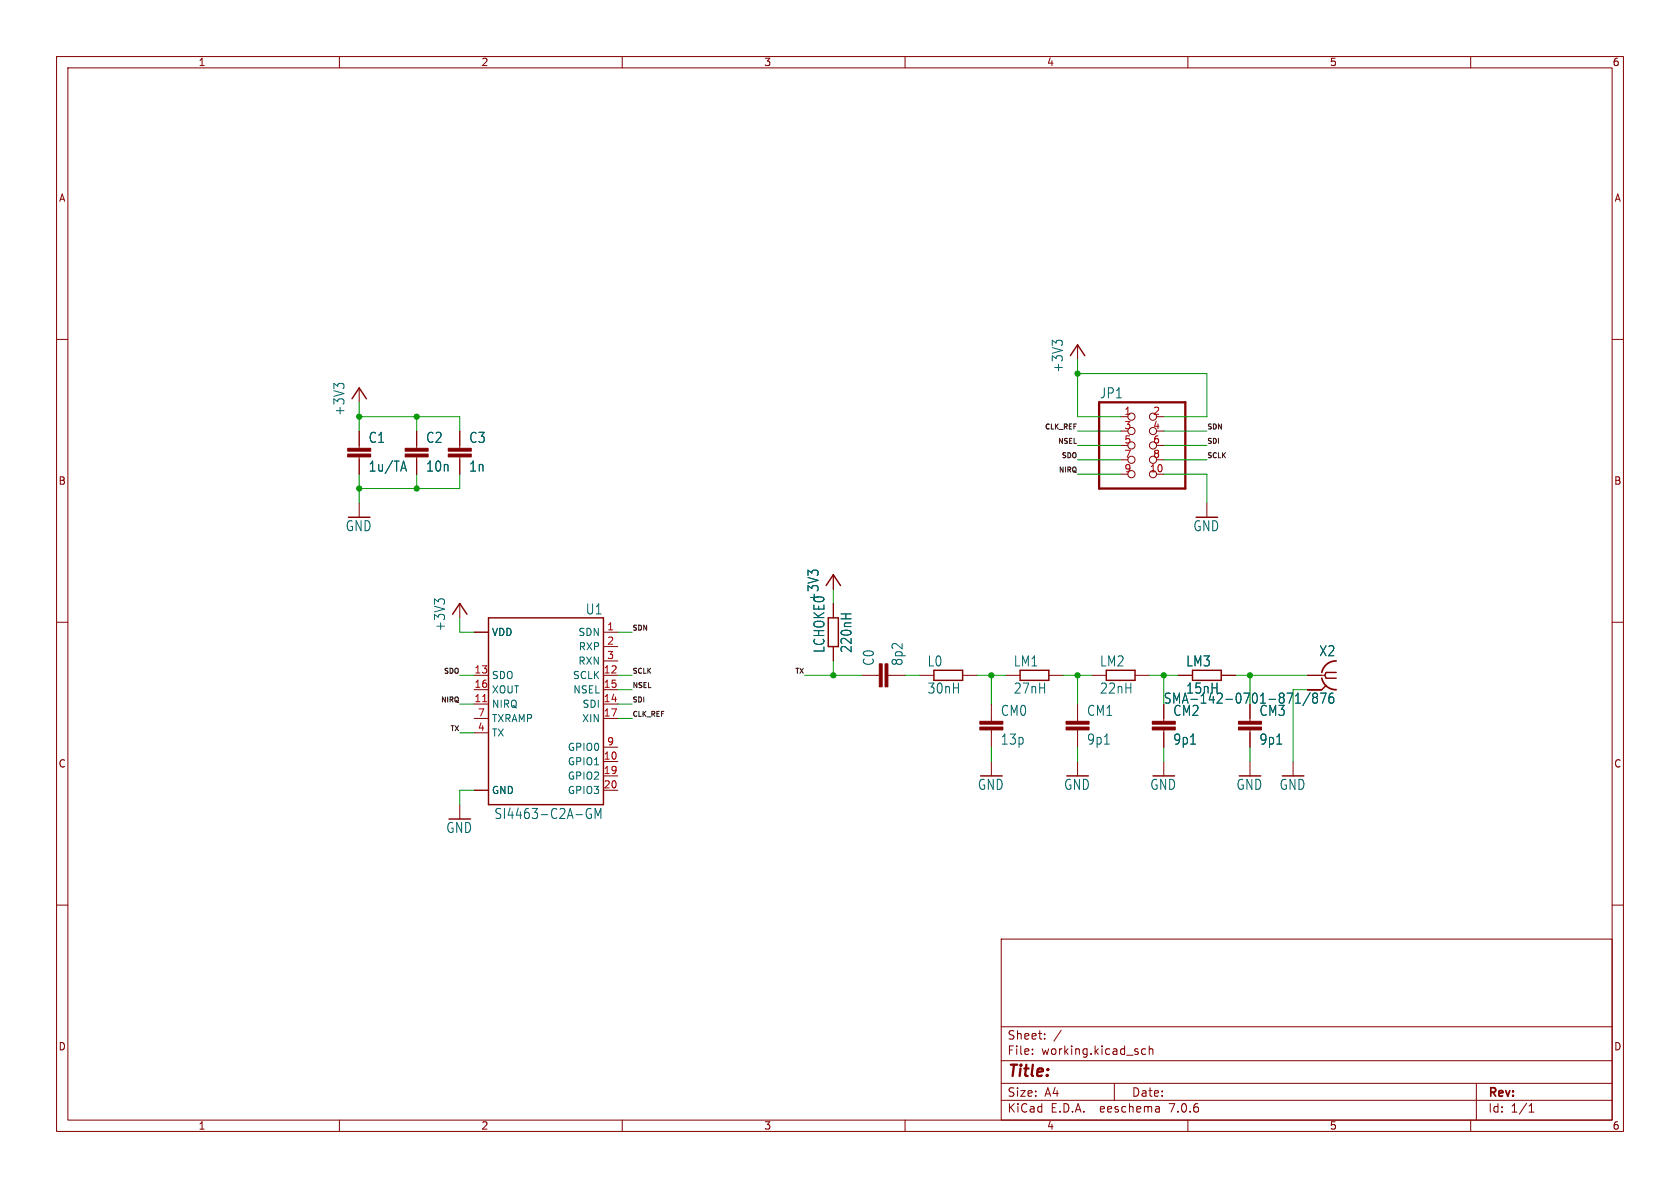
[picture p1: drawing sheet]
(kicad_sch (version 20230121) (generator eeschema)

 (paper "A4")

 (lib_symbols
  (symbol "working-eagle-import:+3V3" (power) (in_bom yes) (on_board yes)
   (property "Reference" "#+3V3" (at 0 0 0) (effects (font (size 1.27 1.27)) hide))
   (property "Value" "+3V3" (at -2.54 -5.08 90) (effects (font (size 1.778 1.5113)) (justify left bottom)))
   (property "Footprint" "" (at 0 0 0) (effects (font (size 1.27 1.27)) hide))
   (property "Datasheet" "" (at 0 0 0) (effects (font (size 1.27 1.27)) hide))
   (property "ki_locked" "" (at 0 0 0) (effects (font (size 1.27 1.27))))
   (symbol "+3V3_1_0"
    (polyline (pts (xy 0 0) (xy -1.27 -1.905)) (stroke (width 0.254) (type solid)) (fill (type none)))
    (polyline (pts (xy 1.27 -1.905) (xy 0 0)) (stroke (width 0.254) (type solid)) (fill (type none)))
    (pin power_in line (at 0 -2.54 90) (length 2.54) (name "+3V3" (effects (font (size 0 0)))) (number "1" (effects (font (size 0 0)))))))
  (symbol "working-eagle-import:C-EUC0805" (in_bom yes) (on_board yes)
   (property "Reference" "C" (at 1.524 0.381 0) (effects (font (size 1.778 1.5113)) (justify left bottom)))
   (property "Value" "" (at 1.524 -4.699 0) (effects (font (size 1.778 1.5113)) (justify left bottom)))
   (property "Footprint" "working:C0805" (at 0 0 0) (effects (font (size 1.27 1.27)) hide))
   (property "Datasheet" "" (at 0 0 0) (effects (font (size 1.27 1.27)) hide))
   (property "ki_locked" "" (at 0 0 0) (effects (font (size 1.27 1.27))))
   (symbol "C-EUC0805_1_0"
    (rectangle (start -2.032 -2.032) (end 2.032 -1.524) (stroke (width 0) (type default)) (fill (type outline)))
    (rectangle (start -2.032 -1.016) (end 2.032 -0.508) (stroke (width 0) (type default)) (fill (type outline)))
    (polyline (pts (xy 0 -2.54) (xy 0 -2.032)) (stroke (width 0.1524) (type solid)) (fill (type none)))
    (polyline (pts (xy 0 0) (xy 0 -0.508)) (stroke (width 0.1524) (type solid)) (fill (type none)))
    (pin passive line (at 0 2.54 270) (length 2.54) (name "1" (effects (font (size 0 0)))) (number "1" (effects (font (size 0 0)))))
    (pin passive line (at 0 -5.08 90) (length 2.54) (name "2" (effects (font (size 0 0)))) (number "2" (effects (font (size 0 0)))))))
  (symbol "working-eagle-import:C-EUC1206" (in_bom yes) (on_board yes)
   (property "Reference" "C" (at 1.524 0.381 0) (effects (font (size 1.778 1.5113)) (justify left bottom)))
   (property "Value" "" (at 1.524 -4.699 0) (effects (font (size 1.778 1.5113)) (justify left bottom)))
   (property "Footprint" "working:C1206" (at 0 0 0) (effects (font (size 1.27 1.27)) hide))
   (property "Datasheet" "" (at 0 0 0) (effects (font (size 1.27 1.27)) hide))
   (property "ki_locked" "" (at 0 0 0) (effects (font (size 1.27 1.27))))
   (symbol "C-EUC1206_1_0"
    (rectangle (start -2.032 -2.032) (end 2.032 -1.524) (stroke (width 0) (type default)) (fill (type outline)))
    (rectangle (start -2.032 -1.016) (end 2.032 -0.508) (stroke (width 0) (type default)) (fill (type outline)))
    (polyline (pts (xy 0 -2.54) (xy 0 -2.032)) (stroke (width 0.1524) (type solid)) (fill (type none)))
    (polyline (pts (xy 0 0) (xy 0 -0.508)) (stroke (width 0.1524) (type solid)) (fill (type none)))
    (pin passive line (at 0 2.54 270) (length 2.54) (name "1" (effects (font (size 0 0)))) (number "1" (effects (font (size 0 0)))))
    (pin passive line (at 0 -5.08 90) (length 2.54) (name "2" (effects (font (size 0 0)))) (number "2" (effects (font (size 0 0)))))))
  (symbol "working-eagle-import:GND" (power) (in_bom yes) (on_board yes)
   (property "Reference" "#GND" (at 0 0 0) (effects (font (size 1.27 1.27)) hide))
   (property "Value" "GND" (at -2.54 -2.54 0) (effects (font (size 1.778 1.5113)) (justify left bottom)))
   (property "Footprint" "" (at 0 0 0) (effects (font (size 1.27 1.27)) hide))
   (property "Datasheet" "" (at 0 0 0) (effects (font (size 1.27 1.27)) hide))
   (property "ki_locked" "" (at 0 0 0) (effects (font (size 1.27 1.27))))
   (symbol "GND_1_0"
    (polyline (pts (xy -1.905 0) (xy 1.905 0)) (stroke (width 0.254) (type solid)) (fill (type none)))
    (pin power_in line (at 0 2.54 270) (length 2.54) (name "GND" (effects (font (size 0 0)))) (number "1" (effects (font (size 0 0)))))))
  (symbol "working-eagle-import:PINHD-2X5/90" (in_bom yes) (on_board yes)
   (property "Reference" "JP" (at -6.35 8.255 0) (effects (font (size 1.778 1.5113)) (justify left bottom)))
   (property "Value" "" (at -6.35 -10.16 0) (effects (font (size 1.778 1.5113)) (justify left bottom)))
   (property "Footprint" "working:2X05_90" (at 0 0 0) (effects (font (size 1.27 1.27)) hide))
   (property "Datasheet" "" (at 0 0 0) (effects (font (size 1.27 1.27)) hide))
   (property "ki_locked" "" (at 0 0 0) (effects (font (size 1.27 1.27))))
   (symbol "PINHD-2X5/90_1_0"
    (polyline (pts (xy -6.35 -7.62) (xy 8.89 -7.62)) (stroke (width 0.4064) (type solid)) (fill (type none)))
    (polyline (pts (xy -6.35 7.62) (xy -6.35 -7.62)) (stroke (width 0.4064) (type solid)) (fill (type none)))
    (polyline (pts (xy 8.89 -7.62) (xy 8.89 7.62)) (stroke (width 0.4064) (type solid)) (fill (type none)))
    (polyline (pts (xy 8.89 7.62) (xy -6.35 7.62)) (stroke (width 0.4064) (type solid)) (fill (type none)))
    (pin passive inverted (at -2.54 5.08 0) (length 2.54) (name "1" (effects (font (size 0 0)))) (number "1" (effects (font (size 1.27 1.27)))))
    (pin passive inverted (at 5.08 -5.08 180) (length 2.54) (name "10" (effects (font (size 0 0)))) (number "10" (effects (font (size 1.27 1.27)))))
    (pin passive inverted (at 5.08 5.08 180) (length 2.54) (name "2" (effects (font (size 0 0)))) (number "2" (effects (font (size 1.27 1.27)))))
    (pin passive inverted (at -2.54 2.54 0) (length 2.54) (name "3" (effects (font (size 0 0)))) (number "3" (effects (font (size 1.27 1.27)))))
    (pin passive inverted (at 5.08 2.54 180) (length 2.54) (name "4" (effects (font (size 0 0)))) (number "4" (effects (font (size 1.27 1.27)))))
    (pin passive inverted (at -2.54 0 0) (length 2.54) (name "5" (effects (font (size 0 0)))) (number "5" (effects (font (size 1.27 1.27)))))
    (pin passive inverted (at 5.08 0 180) (length 2.54) (name "6" (effects (font (size 0 0)))) (number "6" (effects (font (size 1.27 1.27)))))
    (pin passive inverted (at -2.54 -2.54 0) (length 2.54) (name "7" (effects (font (size 0 0)))) (number "7" (effects (font (size 1.27 1.27)))))
    (pin passive inverted (at 5.08 -2.54 180) (length 2.54) (name "8" (effects (font (size 0 0)))) (number "8" (effects (font (size 1.27 1.27)))))
    (pin passive inverted (at -2.54 -5.08 0) (length 2.54) (name "9" (effects (font (size 0 0)))) (number "9" (effects (font (size 1.27 1.27)))))))
  (symbol "working-eagle-import:R-EU_R0805" (in_bom yes) (on_board yes)
   (property "Reference" "R" (at -3.81 1.4986 0) (effects (font (size 1.778 1.5113)) (justify left bottom)))
   (property "Value" "" (at -3.81 -3.302 0) (effects (font (size 1.778 1.5113)) (justify left bottom)))
   (property "Footprint" "working:R0805" (at 0 0 0) (effects (font (size 1.27 1.27)) hide))
   (property "Datasheet" "" (at 0 0 0) (effects (font (size 1.27 1.27)) hide))
   (property "ki_locked" "" (at 0 0 0) (effects (font (size 1.27 1.27))))
   (symbol "R-EU_R0805_1_0"
    (polyline (pts (xy -2.54 -0.889) (xy -2.54 0.889)) (stroke (width 0.254) (type solid)) (fill (type none)))
    (polyline (pts (xy -2.54 -0.889) (xy 2.54 -0.889)) (stroke (width 0.254) (type solid)) (fill (type none)))
    (polyline (pts (xy 2.54 -0.889) (xy 2.54 0.889)) (stroke (width 0.254) (type solid)) (fill (type none)))
    (polyline (pts (xy 2.54 0.889) (xy -2.54 0.889)) (stroke (width 0.254) (type solid)) (fill (type none)))
    (pin passive line (at -5.08 0 0) (length 2.54) (name "1" (effects (font (size 0 0)))) (number "1" (effects (font (size 0 0)))))
    (pin passive line (at 5.08 0 180) (length 2.54) (name "2" (effects (font (size 0 0)))) (number "2" (effects (font (size 0 0)))))))
  (symbol "working-eagle-import:SI4463-C2A-GM" (in_bom yes) (on_board yes)
   (property "Reference" "U" (at -10.1795 15.7781 0) (effects (font (size 1.7814 1.5141)) (justify left bottom)))
   (property "Value" "" (at -10.196 -20.3919 0) (effects (font (size 1.7842 1.5165)) (justify left bottom)))
   (property "Footprint" "working:QFN50P400X400X90-20N" (at 0 0 0) (effects (font (size 1.27 1.27)) hide))
   (property "Datasheet" "" (at 0 0 0) (effects (font (size 1.27 1.27)) hide))
   (property "ki_locked" "" (at 0 0 0) (effects (font (size 1.27 1.27))))
   (symbol "SI4463-C2A-GM_1_0"
    (polyline (pts (xy -10.16 -17.78) (xy 10.16 -17.78)) (stroke (width 0.254) (type solid)) (fill (type none)))
    (polyline (pts (xy -10.16 15.24) (xy -10.16 -17.78)) (stroke (width 0.254) (type solid)) (fill (type none)))
    (polyline (pts (xy 10.16 -17.78) (xy 10.16 15.24)) (stroke (width 0.254) (type solid)) (fill (type none)))
    (polyline (pts (xy 10.16 15.24) (xy -10.16 15.24)) (stroke (width 0.254) (type solid)) (fill (type none)))
    (pin input line (at -12.7 12.7 0) (length 2.54) (name "SDN" (effects (font (size 1.27 1.27)))) (number "1" (effects (font (size 1.27 1.27)))))
    (pin bidirectional line (at -12.7 -10.16 0) (length 2.54) (name "GPIO1" (effects (font (size 1.27 1.27)))) (number "10" (effects (font (size 1.27 1.27)))))
    (pin output line (at 12.7 0 180) (length 2.54) (name "NIRQ" (effects (font (size 1.27 1.27)))) (number "11" (effects (font (size 1.27 1.27)))))
    (pin input line (at -12.7 5.08 0) (length 2.54) (name "SCLK" (effects (font (size 1.27 1.27)))) (number "12" (effects (font (size 1.27 1.27)))))
    (pin output line (at 12.7 5.08 180) (length 2.54) (name "SDO" (effects (font (size 1.27 1.27)))) (number "13" (effects (font (size 1.27 1.27)))))
    (pin input line (at -12.7 0 0) (length 2.54) (name "SDI" (effects (font (size 1.27 1.27)))) (number "14" (effects (font (size 1.27 1.27)))))
    (pin input line (at -12.7 2.54 0) (length 2.54) (name "NSEL" (effects (font (size 1.27 1.27)))) (number "15" (effects (font (size 1.27 1.27)))))
    (pin output line (at 12.7 2.54 180) (length 2.54) (name "XOUT" (effects (font (size 1.27 1.27)))) (number "16" (effects (font (size 1.27 1.27)))))
    (pin input line (at -12.7 -2.54 0) (length 2.54) (name "XIN" (effects (font (size 1.27 1.27)))) (number "17" (effects (font (size 1.27 1.27)))))
    (pin power_in line (at 12.7 -15.24 180) (length 2.54) (name "GND" (effects (font (size 1.27 1.27)))) (number "18" (effects (font (size 0 0)))))
    (pin bidirectional line (at -12.7 -12.7 0) (length 2.54) (name "GPIO2" (effects (font (size 1.27 1.27)))) (number "19" (effects (font (size 1.27 1.27)))))
    (pin input line (at -12.7 10.16 0) (length 2.54) (name "RXP" (effects (font (size 1.27 1.27)))) (number "2" (effects (font (size 1.27 1.27)))))
    (pin bidirectional line (at -12.7 -15.24 0) (length 2.54) (name "GPIO3" (effects (font (size 1.27 1.27)))) (number "20" (effects (font (size 1.27 1.27)))))
    (pin power_in line (at 12.7 -15.24 180) (length 2.54) (name "GND" (effects (font (size 1.27 1.27)))) (number "21" (effects (font (size 0 0)))))
    (pin input line (at -12.7 7.62 0) (length 2.54) (name "RXN" (effects (font (size 1.27 1.27)))) (number "3" (effects (font (size 1.27 1.27)))))
    (pin output line (at 12.7 -5.08 180) (length 2.54) (name "TX" (effects (font (size 1.27 1.27)))) (number "4" (effects (font (size 1.27 1.27)))))
    (pin power_in line (at 12.7 12.7 180) (length 2.54) (name "VDD" (effects (font (size 1.27 1.27)))) (number "6" (effects (font (size 0 0)))))
    (pin output line (at 12.7 -2.54 180) (length 2.54) (name "TXRAMP" (effects (font (size 1.27 1.27)))) (number "7" (effects (font (size 1.27 1.27)))))
    (pin power_in line (at 12.7 12.7 180) (length 2.54) (name "VDD" (effects (font (size 1.27 1.27)))) (number "8" (effects (font (size 0 0)))))
    (pin bidirectional line (at -12.7 -7.62 0) (length 2.54) (name "GPIO0" (effects (font (size 1.27 1.27)))) (number "9" (effects (font (size 1.27 1.27)))))))
  (symbol "working-eagle-import:SMA-142-0701-871/876" (in_bom yes) (on_board yes)
   (property "Reference" "X" (at -2.54 3.302 0) (effects (font (size 1.778 1.5113)) (justify left bottom)))
   (property "Value" "" (at -2.54 -5.08 0) (effects (font (size 1.778 1.5113)) (justify left bottom)))
   (property "Footprint" "working:J502-ND-142-0701-871_876" (at 0 0 0) (effects (font (size 1.27 1.27)) hide))
   (property "Datasheet" "" (at 0 0 0) (effects (font (size 1.27 1.27)) hide))
   (property "ki_locked" "" (at 0 0 0) (effects (font (size 1.27 1.27))))
   (symbol "SMA-142-0701-871/876_1_0"
    (arc (start -2.54 -2.54) (mid -0.9022 -1.9838) (end 0 -0.508) (stroke (width 0.3048) (type solid)) (fill (type none)))
    (polyline (pts (xy -2.54 0.508) (xy -0.762 0.508)) (stroke (width 0.254) (type solid)) (fill (type none)))
    (polyline (pts (xy -0.762 -0.508) (xy -2.54 -0.508)) (stroke (width 0.254) (type solid)) (fill (type none)))
    (polyline (pts (xy -0.762 0.508) (xy -0.508 0)) (stroke (width 0.254) (type solid)) (fill (type none)))
    (polyline (pts (xy -0.508 0) (xy -0.762 -0.508)) (stroke (width 0.254) (type solid)) (fill (type none)))
    (polyline (pts (xy 0 -2.54) (xy -0.762 -1.778)) (stroke (width 0.254) (type solid)) (fill (type none)))
    (polyline (pts (xy 0 0) (xy -0.508 0)) (stroke (width 0.1524) (type solid)) (fill (type none)))
    (arc (start 0 0.508) (mid -0.9022 1.9838) (end -2.54 2.54) (stroke (width 0.3048) (type solid)) (fill (type none)))
    (pin passive line (at 2.54 0 180) (length 2.54) (name "1" (effects (font (size 0 0)))) (number "1" (effects (font (size 0 0)))))
    (pin passive line (at 2.54 -2.54 180) (length 2.54) (name "2" (effects (font (size 0 0)))) (number "G@1" (effects (font (size 0 0)))))
    (pin passive line (at 2.54 -2.54 180) (length 2.54) (name "2" (effects (font (size 0 0)))) (number "G@2" (effects (font (size 0 0)))))
    (pin passive line (at 2.54 -2.54 180) (length 2.54) (name "2" (effects (font (size 0 0)))) (number "G@3" (effects (font (size 0 0)))))
    (pin passive line (at 2.54 -2.54 180) (length 2.54) (name "2" (effects (font (size 0 0)))) (number "G@4" (effects (font (size 0 0))))))))

 (junction (at 147.32 119.38) (diameter 0) (color 0 0 0 0))
 (junction (at 175.26 119.38) (diameter 0) (color 0 0 0 0))
 (junction (at 73.66 73.66) (diameter 0) (color 0 0 0 0))
 (junction (at 205.74 119.38) (diameter 0) (color 0 0 0 0))
 (junction (at 73.66 86.36) (diameter 0) (color 0 0 0 0))
 (junction (at 63.5 73.66) (diameter 0) (color 0 0 0 0))
 (junction (at 190.5 119.38) (diameter 0) (color 0 0 0 0))
 (junction (at 63.5 86.36) (diameter 0) (color 0 0 0 0))
 (junction (at 190.5 66.04) (diameter 0) (color 0 0 0 0))
 (junction (at 220.98 119.38) (diameter 0) (color 0 0 0 0))

 (wire (pts (xy 220.98 119.38) (xy 231.14 119.38)) (stroke (width 0.1524) (type solid)))
 (wire (pts (xy 83.82 129.54) (xy 81.28 129.54)) (stroke (width 0.1524) (type solid)))
 (wire (pts (xy 73.66 83.82) (xy 73.66 86.36)) (stroke (width 0.1524) (type solid)))
 (wire (pts (xy 81.28 76.2) (xy 81.28 73.66)) (stroke (width 0.1524) (type solid)))
 (wire (pts (xy 63.5 86.36) (xy 63.5 88.9)) (stroke (width 0.1524) (type solid)))
 (wire (pts (xy 175.26 132.08) (xy 175.26 134.62)) (stroke (width 0.1524) (type solid)))
 (wire (pts (xy 231.14 121.92) (xy 228.6 121.92)) (stroke (width 0.1524) (type solid)))
 (wire (pts (xy 109.22 119.38) (xy 111.76 119.38)) (stroke (width 0.1524) (type solid)))
 (wire (pts (xy 63.5 83.82) (xy 63.5 86.36)) (stroke (width 0.1524) (type solid)))
 (wire (pts (xy 152.4 119.38) (xy 147.32 119.38)) (stroke (width 0.1524) (type solid)))
 (wire (pts (xy 205.74 119.38) (xy 203.2 119.38)) (stroke (width 0.1524) (type solid)))
 (wire (pts (xy 83.82 111.76) (xy 81.28 111.76)) (stroke (width 0.1524) (type solid)))
 (wire (pts (xy 109.22 111.76) (xy 111.76 111.76)) (stroke (width 0.1524) (type solid)))
 (wire (pts (xy 147.32 106.68) (xy 147.32 104.14)) (stroke (width 0.1524) (type solid)))
 (wire (pts (xy 213.36 73.66) (xy 205.74 73.66)) (stroke (width 0.1524) (type solid)))
 (wire (pts (xy 160.02 119.38) (xy 162.56 119.38)) (stroke (width 0.1524) (type solid)))
 (wire (pts (xy 175.26 119.38) (xy 177.8 119.38)) (stroke (width 0.1524) (type solid)))
 (wire (pts (xy 63.5 76.2) (xy 63.5 73.66)) (stroke (width 0.1524) (type solid)))
 (wire (pts (xy 198.12 73.66) (xy 190.5 73.66)) (stroke (width 0.1524) (type solid)))
 (wire (pts (xy 73.66 86.36) (xy 81.28 86.36)) (stroke (width 0.1524) (type solid)))
 (wire (pts (xy 190.5 132.08) (xy 190.5 134.62)) (stroke (width 0.1524) (type solid)))
 (wire (pts (xy 228.6 121.92) (xy 228.6 134.62)) (stroke (width 0.1524) (type solid)))
 (wire (pts (xy 205.74 81.28) (xy 213.36 81.28)) (stroke (width 0.1524) (type solid)))
 (wire (pts (xy 73.66 73.66) (xy 63.5 73.66)) (stroke (width 0.1524) (type solid)))
 (wire (pts (xy 63.5 73.66) (xy 63.5 71.12)) (stroke (width 0.1524) (type solid)))
 (wire (pts (xy 190.5 119.38) (xy 190.5 124.46)) (stroke (width 0.1524) (type solid)))
 (wire (pts (xy 83.82 119.38) (xy 81.28 119.38)) (stroke (width 0.1524) (type solid)))
 (wire (pts (xy 213.36 83.82) (xy 205.74 83.82)) (stroke (width 0.1524) (type solid)))
 (wire (pts (xy 175.26 124.46) (xy 175.26 119.38)) (stroke (width 0.1524) (type solid)))
 (wire (pts (xy 83.82 139.7) (xy 81.28 139.7)) (stroke (width 0.1524) (type solid)))
 (wire (pts (xy 73.66 76.2) (xy 73.66 73.66)) (stroke (width 0.1524) (type solid)))
 (wire (pts (xy 190.5 73.66) (xy 190.5 66.04)) (stroke (width 0.1524) (type solid)))
 (wire (pts (xy 81.28 73.66) (xy 73.66 73.66)) (stroke (width 0.1524) (type solid)))
 (wire (pts (xy 205.74 119.38) (xy 208.28 119.38)) (stroke (width 0.1524) (type solid)))
 (wire (pts (xy 218.44 119.38) (xy 220.98 119.38)) (stroke (width 0.1524) (type solid)))
 (wire (pts (xy 63.5 86.36) (xy 73.66 86.36)) (stroke (width 0.1524) (type solid)))
 (wire (pts (xy 190.5 66.04) (xy 213.36 66.04)) (stroke (width 0.1524) (type solid)))
 (wire (pts (xy 220.98 119.38) (xy 220.98 124.46)) (stroke (width 0.1524) (type solid)))
 (wire (pts (xy 205.74 78.74) (xy 213.36 78.74)) (stroke (width 0.1524) (type solid)))
 (wire (pts (xy 213.36 66.04) (xy 213.36 73.66)) (stroke (width 0.1524) (type solid)))
 (wire (pts (xy 81.28 139.7) (xy 81.28 142.24)) (stroke (width 0.1524) (type solid)))
 (wire (pts (xy 147.32 119.38) (xy 142.24 119.38)) (stroke (width 0.1524) (type solid)))
 (wire (pts (xy 190.5 66.04) (xy 190.5 63.5)) (stroke (width 0.1524) (type solid)))
 (wire (pts (xy 187.96 119.38) (xy 190.5 119.38)) (stroke (width 0.1524) (type solid)))
 (wire (pts (xy 109.22 124.46) (xy 111.76 124.46)) (stroke (width 0.1524) (type solid)))
 (wire (pts (xy 213.36 83.82) (xy 213.36 88.9)) (stroke (width 0.1524) (type solid)))
 (wire (pts (xy 109.22 127) (xy 111.76 127)) (stroke (width 0.1524) (type solid)))
 (wire (pts (xy 172.72 119.38) (xy 175.26 119.38)) (stroke (width 0.1524) (type solid)))
 (wire (pts (xy 220.98 132.08) (xy 220.98 134.62)) (stroke (width 0.1524) (type solid)))
 (wire (pts (xy 190.5 76.2) (xy 198.12 76.2)) (stroke (width 0.1524) (type solid)))
 (wire (pts (xy 109.22 121.92) (xy 111.76 121.92)) (stroke (width 0.1524) (type solid)))
 (wire (pts (xy 205.74 124.46) (xy 205.74 119.38)) (stroke (width 0.1524) (type solid)))
 (wire (pts (xy 213.36 76.2) (xy 205.74 76.2)) (stroke (width 0.1524) (type solid)))
 (wire (pts (xy 81.28 111.76) (xy 81.28 109.22)) (stroke (width 0.1524) (type solid)))
 (wire (pts (xy 81.28 86.36) (xy 81.28 83.82)) (stroke (width 0.1524) (type solid)))
 (wire (pts (xy 147.32 119.38) (xy 147.32 116.84)) (stroke (width 0.1524) (type solid)))
 (wire (pts (xy 190.5 119.38) (xy 193.04 119.38)) (stroke (width 0.1524) (type solid)))
 (wire (pts (xy 190.5 83.82) (xy 198.12 83.82)) (stroke (width 0.1524) (type solid)))
 (wire (pts (xy 190.5 78.74) (xy 198.12 78.74)) (stroke (width 0.1524) (type solid)))
 (wire (pts (xy 190.5 81.28) (xy 198.12 81.28)) (stroke (width 0.1524) (type solid)))
 (wire (pts (xy 83.82 124.46) (xy 81.28 124.46)) (stroke (width 0.1524) (type solid)))
 (wire (pts (xy 205.74 132.08) (xy 205.74 134.62)) (stroke (width 0.1524) (type solid)))

 (label "CLK_REF" (at 190.5 76.2 180) (fields_autoplaced) (effects (font (size 0.889 0.889)) (justify right bottom)))
 (label "SDO" (at 190.5 81.28 180) (fields_autoplaced) (effects (font (size 0.889 0.889)) (justify right bottom)))
 (label "NIRQ" (at 81.28 124.46 180) (fields_autoplaced) (effects (font (size 0.889 0.889)) (justify right bottom)))
 (label "SCLK" (at 111.76 119.38 0) (fields_autoplaced) (effects (font (size 0.889 0.889)) (justify left bottom)))
 (label "SDN" (at 111.76 111.76 0) (fields_autoplaced) (effects (font (size 0.889 0.889)) (justify left bottom)))
 (label "SDI" (at 111.76 124.46 0) (fields_autoplaced) (effects (font (size 0.889 0.889)) (justify left bottom)))
 (label "SDI" (at 213.36 78.74 0) (fields_autoplaced) (effects (font (size 0.889 0.889)) (justify left bottom)))
 (label "TX" (at 142.24 119.38 180) (fields_autoplaced) (effects (font (size 0.889 0.889)) (justify right bottom)))
 (label "SDO" (at 81.28 119.38 180) (fields_autoplaced) (effects (font (size 0.889 0.889)) (justify right bottom)))
 (label "TX" (at 81.28 129.54 180) (fields_autoplaced) (effects (font (size 0.889 0.889)) (justify right bottom)))
 (label "SCLK" (at 213.36 81.28 0) (fields_autoplaced) (effects (font (size 0.889 0.889)) (justify left bottom)))
 (label "NSEL" (at 190.5 78.74 180) (fields_autoplaced) (effects (font (size 0.889 0.889)) (justify right bottom)))
 (label "NIRQ" (at 190.5 83.82 180) (fields_autoplaced) (effects (font (size 0.889 0.889)) (justify right bottom)))
 (label "NSEL" (at 111.76 121.92 0) (fields_autoplaced) (effects (font (size 0.889 0.889)) (justify left bottom)))
 (label "SDN" (at 213.36 76.2 0) (fields_autoplaced) (effects (font (size 0.889 0.889)) (justify left bottom)))
 (label "CLK_REF" (at 111.76 127 0) (fields_autoplaced) (effects (font (size 0.889 0.889)) (justify left bottom)))

 (symbol (lib_id "working-eagle-import:GND") (at 213.36 91.44 0) (unit 1) (in_bom yes) (on_board yes) (dnp no)
  (property "Reference" "#GND2" (at 213.36 91.44 0) (effects (font (size 1.27 1.27)) hide))
  (property "Value" "GND" (at 210.82 93.98 0) (effects (font (size 1.778 1.5113)) (justify left bottom)))
  (property "Footprint" "" (at 213.36 91.44 0) (effects (font (size 1.27 1.27)) hide))
  (property "Datasheet" "" (at 213.36 91.44 0) (effects (font (size 1.27 1.27)) hide)) (pin "1"))

 (symbol (lib_id "working-eagle-import:GND") (at 205.74 137.16 0) (unit 1) (in_bom yes) (on_board yes) (dnp no)
  (property "Reference" "#GND47" (at 205.74 137.16 0) (effects (font (size 1.27 1.27)) hide))
  (property "Value" "GND" (at 203.2 139.7 0) (effects (font (size 1.778 1.5113)) (justify left bottom)))
  (property "Footprint" "" (at 205.74 137.16 0) (effects (font (size 1.27 1.27)) hide))
  (property "Datasheet" "" (at 205.74 137.16 0) (effects (font (size 1.27 1.27)) hide)) (pin "1"))

 (symbol (lib_id "working-eagle-import:C-EUC0805") (at 205.74 127 0) (unit 1) (in_bom yes) (on_board yes) (dnp no)
  (property "Reference" "CM2" (at 207.264 126.619 0) (effects (font (size 1.778 1.5113)) (justify left bottom)))
  (property "Value" "9p1" (at 207.264 131.699 0) (effects (font (size 1.778 1.5113)) (justify left bottom)))
  (property "Footprint" "working:C0805" (at 205.74 127 0) (effects (font (size 1.27 1.27)) hide))
  (property "Datasheet" "" (at 205.74 127 0) (effects (font (size 1.27 1.27)) hide)) (pin "1") (pin "2"))

 (symbol (lib_id "working-eagle-import:R-EU_R0805") (at 182.88 119.38 0) (unit 1) (in_bom yes) (on_board yes) (dnp no)
  (property "Reference" "LM1" (at 179.07 117.8814 0) (effects (font (size 1.778 1.5113)) (justify left bottom)))
  (property "Value" "27nH" (at 179.07 122.682 0) (effects (font (size 1.778 1.5113)) (justify left bottom)))
  (property "Footprint" "working:R0805" (at 182.88 119.38 0) (effects (font (size 1.27 1.27)) hide))
  (property "Datasheet" "" (at 182.88 119.38 0) (effects (font (size 1.27 1.27)) hide)) (pin "1") (pin "2"))

 (symbol (lib_id "working-eagle-import:+3V3") (at 147.32 101.6 0) (unit 1) (in_bom yes) (on_board yes) (dnp no)
  (property "Reference" "#+3V10" (at 147.32 101.6 0) (effects (font (size 1.27 1.27)) hide))
  (property "Value" "+3V3" (at 144.78 106.68 90) (effects (font (size 1.778 1.5113)) (justify left bottom)))
  (property "Footprint" "" (at 147.32 101.6 0) (effects (font (size 1.27 1.27)) hide))
  (property "Datasheet" "" (at 147.32 101.6 0) (effects (font (size 1.27 1.27)) hide)) (pin "1"))

 (symbol (lib_id "working-eagle-import:GND") (at 220.98 137.16 0) (unit 1) (in_bom yes) (on_board yes) (dnp no)
  (property "Reference" "#GND46" (at 220.98 137.16 0) (effects (font (size 1.27 1.27)) hide))
  (property "Value" "GND" (at 218.44 139.7 0) (effects (font (size 1.778 1.5113)) (justify left bottom)))
  (property "Footprint" "" (at 220.98 137.16 0) (effects (font (size 1.27 1.27)) hide))
  (property "Datasheet" "" (at 220.98 137.16 0) (effects (font (size 1.27 1.27)) hide)) (pin "1"))

 (symbol (lib_id "working-eagle-import:C-EUC0805") (at 73.66 78.74 0) (unit 1) (in_bom yes) (on_board yes) (dnp no)
  (property "Reference" "C2" (at 75.184 78.359 0) (effects (font (size 1.778 1.5113)) (justify left bottom)))
  (property "Value" "10n" (at 75.184 83.439 0) (effects (font (size 1.778 1.5113)) (justify left bottom)))
  (property "Footprint" "working:C0805" (at 73.66 78.74 0) (effects (font (size 1.27 1.27)) hide))
  (property "Datasheet" "" (at 73.66 78.74 0) (effects (font (size 1.27 1.27)) hide)) (pin "1") (pin "2"))

 (symbol (lib_id "working-eagle-import:GND") (at 81.28 144.78 0) (unit 1) (in_bom yes) (on_board yes) (dnp no)
  (property "Reference" "#GND1" (at 81.28 144.78 0) (effects (font (size 1.27 1.27)) hide))
  (property "Value" "GND" (at 78.74 147.32 0) (effects (font (size 1.778 1.5113)) (justify left bottom)))
  (property "Footprint" "" (at 81.28 144.78 0) (effects (font (size 1.27 1.27)) hide))
  (property "Datasheet" "" (at 81.28 144.78 0) (effects (font (size 1.27 1.27)) hide)) (pin "1"))

 (symbol (lib_id "working-eagle-import:R-EU_R0805") (at 167.64 119.38 0) (unit 1) (in_bom yes) (on_board yes) (dnp no)
  (property "Reference" "L0" (at 163.83 117.8814 0) (effects (font (size 1.778 1.5113)) (justify left bottom)))
  (property "Value" "30nH" (at 163.83 122.682 0) (effects (font (size 1.778 1.5113)) (justify left bottom)))
  (property "Footprint" "working:R0805" (at 167.64 119.38 0) (effects (font (size 1.27 1.27)) hide))
  (property "Datasheet" "" (at 167.64 119.38 0) (effects (font (size 1.27 1.27)) hide)) (pin "1") (pin "2"))

 (symbol (lib_id "working-eagle-import:SI4463-C2A-GM") (at 96.52 124.46 0) (mirror y) (unit 1) (in_bom yes) (on_board yes) (dnp no)
  (property "Reference" "U1" (at 106.6995 108.6819 0) (effects (font (size 1.7814 1.5141)) (justify left bottom)))
  (property "Value" "SI4463-C2A-GM" (at 106.716 144.8519 0) (effects (font (size 1.7842 1.5165)) (justify left bottom)))
  (property "Footprint" "working:QFN50P400X400X90-20N" (at 96.52 124.46 0) (effects (font (size 1.27 1.27)) hide))
  (property "Datasheet" "" (at 96.52 124.46 0) (effects (font (size 1.27 1.27)) hide)) (pin "1") (pin "10") (pin "11") (pin "12") (pin "13") (pin "14") (pin "15") (pin "16") (pin "17") (pin "18") (pin "19") (pin "2") (pin "20") (pin "21") (pin "3") (pin "4") (pin "6") (pin "7") (pin "8") (pin "9"))

 (symbol (lib_id "working-eagle-import:GND") (at 190.5 137.16 0) (unit 1) (in_bom yes) (on_board yes) (dnp no)
  (property "Reference" "#GND50" (at 190.5 137.16 0) (effects (font (size 1.27 1.27)) hide))
  (property "Value" "GND" (at 187.96 139.7 0) (effects (font (size 1.778 1.5113)) (justify left bottom)))
  (property "Footprint" "" (at 190.5 137.16 0) (effects (font (size 1.27 1.27)) hide))
  (property "Datasheet" "" (at 190.5 137.16 0) (effects (font (size 1.27 1.27)) hide)) (pin "1"))

 (symbol (lib_id "working-eagle-import:+3V3") (at 63.5 68.58 0) (unit 1) (in_bom yes) (on_board yes) (dnp no)
  (property "Reference" "#+3V2" (at 63.5 68.58 0) (effects (font (size 1.27 1.27)) hide))
  (property "Value" "+3V3" (at 60.96 73.66 90) (effects (font (size 1.778 1.5113)) (justify left bottom)))
  (property "Footprint" "" (at 63.5 68.58 0) (effects (font (size 1.27 1.27)) hide))
  (property "Datasheet" "" (at 63.5 68.58 0) (effects (font (size 1.27 1.27)) hide)) (pin "1"))

 (symbol (lib_id "working-eagle-import:C-EUC0805") (at 175.26 127 0) (unit 1) (in_bom yes) (on_board yes) (dnp no)
  (property "Reference" "CM0" (at 176.784 126.619 0) (effects (font (size 1.778 1.5113)) (justify left bottom)))
  (property "Value" "13p" (at 176.784 131.699 0) (effects (font (size 1.778 1.5113)) (justify left bottom)))
  (property "Footprint" "working:C0805" (at 175.26 127 0) (effects (font (size 1.27 1.27)) hide))
  (property "Datasheet" "" (at 175.26 127 0) (effects (font (size 1.27 1.27)) hide)) (pin "1") (pin "2"))

 (symbol (lib_id "working-eagle-import:C-EUC0805") (at 190.5 127 0) (unit 1) (in_bom yes) (on_board yes) (dnp no)
  (property "Reference" "CM1" (at 192.024 126.619 0) (effects (font (size 1.778 1.5113)) (justify left bottom)))
  (property "Value" "9p1" (at 192.024 131.699 0) (effects (font (size 1.778 1.5113)) (justify left bottom)))
  (property "Footprint" "working:C0805" (at 190.5 127 0) (effects (font (size 1.27 1.27)) hide))
  (property "Datasheet" "" (at 190.5 127 0) (effects (font (size 1.27 1.27)) hide)) (pin "1") (pin "2"))

 (symbol (lib_id "working-eagle-import:R-EU_R0805") (at 213.36 119.38 0) (unit 1) (in_bom yes) (on_board yes) (dnp no)
  (property "Reference" "LM3" (at 209.55 117.8814 0) (effects (font (size 1.778 1.5113)) (justify left bottom)))
  (property "Value" "15nH" (at 209.55 122.682 0) (effects (font (size 1.778 1.5113)) (justify left bottom)))
  (property "Footprint" "working:R0805" (at 213.36 119.38 0) (effects (font (size 1.27 1.27)) hide))
  (property "Datasheet" "" (at 213.36 119.38 0) (effects (font (size 1.27 1.27)) hide)) (pin "1") (pin "2"))

 (symbol (lib_id "working-eagle-import:C-EUC0805") (at 81.28 78.74 0) (unit 1) (in_bom yes) (on_board yes) (dnp no)
  (property "Reference" "C3" (at 82.804 78.359 0) (effects (font (size 1.778 1.5113)) (justify left bottom)))
  (property "Value" "1n" (at 82.804 83.439 0) (effects (font (size 1.778 1.5113)) (justify left bottom)))
  (property "Footprint" "working:C0805" (at 81.28 78.74 0) (effects (font (size 1.27 1.27)) hide))
  (property "Datasheet" "" (at 81.28 78.74 0) (effects (font (size 1.27 1.27)) hide)) (pin "1") (pin "2"))

 (symbol (lib_id "working-eagle-import:C-EUC0805") (at 220.98 127 0) (unit 1) (in_bom yes) (on_board yes) (dnp no)
  (property "Reference" "CM3" (at 222.504 126.619 0) (effects (font (size 1.778 1.5113)) (justify left bottom)))
  (property "Value" "9p1" (at 222.504 131.699 0) (effects (font (size 1.778 1.5113)) (justify left bottom)))
  (property "Footprint" "working:C0805" (at 220.98 127 0) (effects (font (size 1.27 1.27)) hide))
  (property "Datasheet" "" (at 220.98 127 0) (effects (font (size 1.27 1.27)) hide)) (pin "1") (pin "2"))

 (symbol (lib_id "working-eagle-import:GND") (at 175.26 137.16 0) (unit 1) (in_bom yes) (on_board yes) (dnp no)
  (property "Reference" "#GND49" (at 175.26 137.16 0) (effects (font (size 1.27 1.27)) hide))
  (property "Value" "GND" (at 172.72 139.7 0) (effects (font (size 1.778 1.5113)) (justify left bottom)))
  (property "Footprint" "" (at 175.26 137.16 0) (effects (font (size 1.27 1.27)) hide))
  (property "Datasheet" "" (at 175.26 137.16 0) (effects (font (size 1.27 1.27)) hide)) (pin "1"))

 (symbol (lib_id "working-eagle-import:PINHD-2X5/90") (at 200.66 78.74 0) (unit 1) (in_bom yes) (on_board yes) (dnp no)
  (property "Reference" "JP1" (at 194.31 70.485 0) (effects (font (size 1.778 1.5113)) (justify left bottom)))
  (property "Value" "PINHD-2X5/90" (at 194.31 88.9 0) (effects (font (size 1.778 1.5113)) (justify left bottom) hide))
  (property "Footprint" "working:2X05_90" (at 200.66 78.74 0) (effects (font (size 1.27 1.27)) hide))
  (property "Datasheet" "" (at 200.66 78.74 0) (effects (font (size 1.27 1.27)) hide)) (pin "1") (pin "10") (pin "2") (pin "3") (pin "4") (pin "5") (pin "6") (pin "7") (pin "8") (pin "9"))

 (symbol (lib_id "working-eagle-import:+3V3") (at 190.5 60.96 0) (unit 1) (in_bom yes) (on_board yes) (dnp no)
  (property "Reference" "#+3V3" (at 190.5 60.96 0) (effects (font (size 1.27 1.27)) hide))
  (property "Value" "+3V3" (at 187.96 66.04 90) (effects (font (size 1.778 1.5113)) (justify left bottom)))
  (property "Footprint" "" (at 190.5 60.96 0) (effects (font (size 1.27 1.27)) hide))
  (property "Datasheet" "" (at 190.5 60.96 0) (effects (font (size 1.27 1.27)) hide)) (pin "1"))

 (symbol (lib_id "working-eagle-import:R-EU_R0805") (at 147.32 111.76 90) (unit 1) (in_bom yes) (on_board yes) (dnp no)
  (property "Reference" "LCHOKE0" (at 145.8214 115.57 0) (effects (font (size 1.778 1.5113)) (justify left bottom)))
  (property "Value" "220nH" (at 150.622 115.57 0) (effects (font (size 1.778 1.5113)) (justify left bottom)))
  (property "Footprint" "working:R0805" (at 147.32 111.76 0) (effects (font (size 1.27 1.27)) hide))
  (property "Datasheet" "" (at 147.32 111.76 0) (effects (font (size 1.27 1.27)) hide)) (pin "1") (pin "2"))

 (symbol (lib_id "working-eagle-import:C-EUC1206") (at 63.5 78.74 0) (unit 1) (in_bom yes) (on_board yes) (dnp no)
  (property "Reference" "C1" (at 65.024 78.359 0) (effects (font (size 1.778 1.5113)) (justify left bottom)))
  (property "Value" "1u/TA" (at 65.024 83.439 0) (effects (font (size 1.778 1.5113)) (justify left bottom)))
  (property "Footprint" "working:C1206" (at 63.5 78.74 0) (effects (font (size 1.27 1.27)) hide))
  (property "Datasheet" "" (at 63.5 78.74 0) (effects (font (size 1.27 1.27)) hide)) (pin "1") (pin "2"))

 (symbol (lib_id "working-eagle-import:+3V3") (at 81.28 106.68 0) (unit 1) (in_bom yes) (on_board yes) (dnp no)
  (property "Reference" "#+3V1" (at 81.28 106.68 0) (effects (font (size 1.27 1.27)) hide))
  (property "Value" "+3V3" (at 78.74 111.76 90) (effects (font (size 1.778 1.5113)) (justify left bottom)))
  (property "Footprint" "" (at 81.28 106.68 0) (effects (font (size 1.27 1.27)) hide))
  (property "Datasheet" "" (at 81.28 106.68 0) (effects (font (size 1.27 1.27)) hide)) (pin "1"))

 (symbol (lib_id "working-eagle-import:C-EUC0805") (at 154.94 119.38 90) (unit 1) (in_bom yes) (on_board yes) (dnp no)
  (property "Reference" "C0" (at 154.559 117.856 0) (effects (font (size 1.778 1.5113)) (justify left bottom)))
  (property "Value" "8p2" (at 159.639 117.856 0) (effects (font (size 1.778 1.5113)) (justify left bottom)))
  (property "Footprint" "working:C0805" (at 154.94 119.38 0) (effects (font (size 1.27 1.27)) hide))
  (property "Datasheet" "" (at 154.94 119.38 0) (effects (font (size 1.27 1.27)) hide)) (pin "1") (pin "2"))

 (symbol (lib_id "working-eagle-import:GND") (at 228.6 137.16 0) (unit 1) (in_bom yes) (on_board yes) (dnp no)
  (property "Reference" "#GND25" (at 228.6 137.16 0) (effects (font (size 1.27 1.27)) hide))
  (property "Value" "GND" (at 226.06 139.7 0) (effects (font (size 1.778 1.5113)) (justify left bottom)))
  (property "Footprint" "" (at 228.6 137.16 0) (effects (font (size 1.27 1.27)) hide))
  (property "Datasheet" "" (at 228.6 137.16 0) (effects (font (size 1.27 1.27)) hide)) (pin "1"))

 (symbol (lib_id "working-eagle-import:GND") (at 63.5 91.44 0) (unit 1) (in_bom yes) (on_board yes) (dnp no)
  (property "Reference" "#GND3" (at 63.5 91.44 0) (effects (font (size 1.27 1.27)) hide))
  (property "Value" "GND" (at 60.96 93.98 0) (effects (font (size 1.778 1.5113)) (justify left bottom)))
  (property "Footprint" "" (at 63.5 91.44 0) (effects (font (size 1.27 1.27)) hide))
  (property "Datasheet" "" (at 63.5 91.44 0) (effects (font (size 1.27 1.27)) hide)) (pin "1"))

 (symbol (lib_id "working-eagle-import:SMA-142-0701-871/876") (at 233.68 119.38 0) (mirror y) (unit 1) (in_bom yes) (on_board yes) (dnp no)
  (property "Reference" "X2" (at 236.22 116.078 0) (effects (font (size 1.778 1.5113)) (justify left bottom)))
  (property "Value" "SMA-142-0701-871/876" (at 236.22 124.46 0) (effects (font (size 1.778 1.5113)) (justify left bottom)))
  (property "Footprint" "working:J502-ND-142-0701-871_876" (at 233.68 119.38 0) (effects (font (size 1.27 1.27)) hide))
  (property "Datasheet" "" (at 233.68 119.38 0) (effects (font (size 1.27 1.27)) hide)) (pin "1") (pin "G@1") (pin "G@2") (pin "G@3") (pin "G@4"))

 (symbol (lib_id "working-eagle-import:R-EU_R0805") (at 198.12 119.38 0) (unit 1) (in_bom yes) (on_board yes) (dnp no)
  (property "Reference" "LM2" (at 194.31 117.8814 0) (effects (font (size 1.778 1.5113)) (justify left bottom)))
  (property "Value" "22nH" (at 194.31 122.682 0) (effects (font (size 1.778 1.5113)) (justify left bottom)))
  (property "Footprint" "working:R0805" (at 198.12 119.38 0) (effects (font (size 1.27 1.27)) hide))
  (property "Datasheet" "" (at 198.12 119.38 0) (effects (font (size 1.27 1.27)) hide)) (pin "1") (pin "2"))

 (sheet_instances (path "" (page "1"))))
